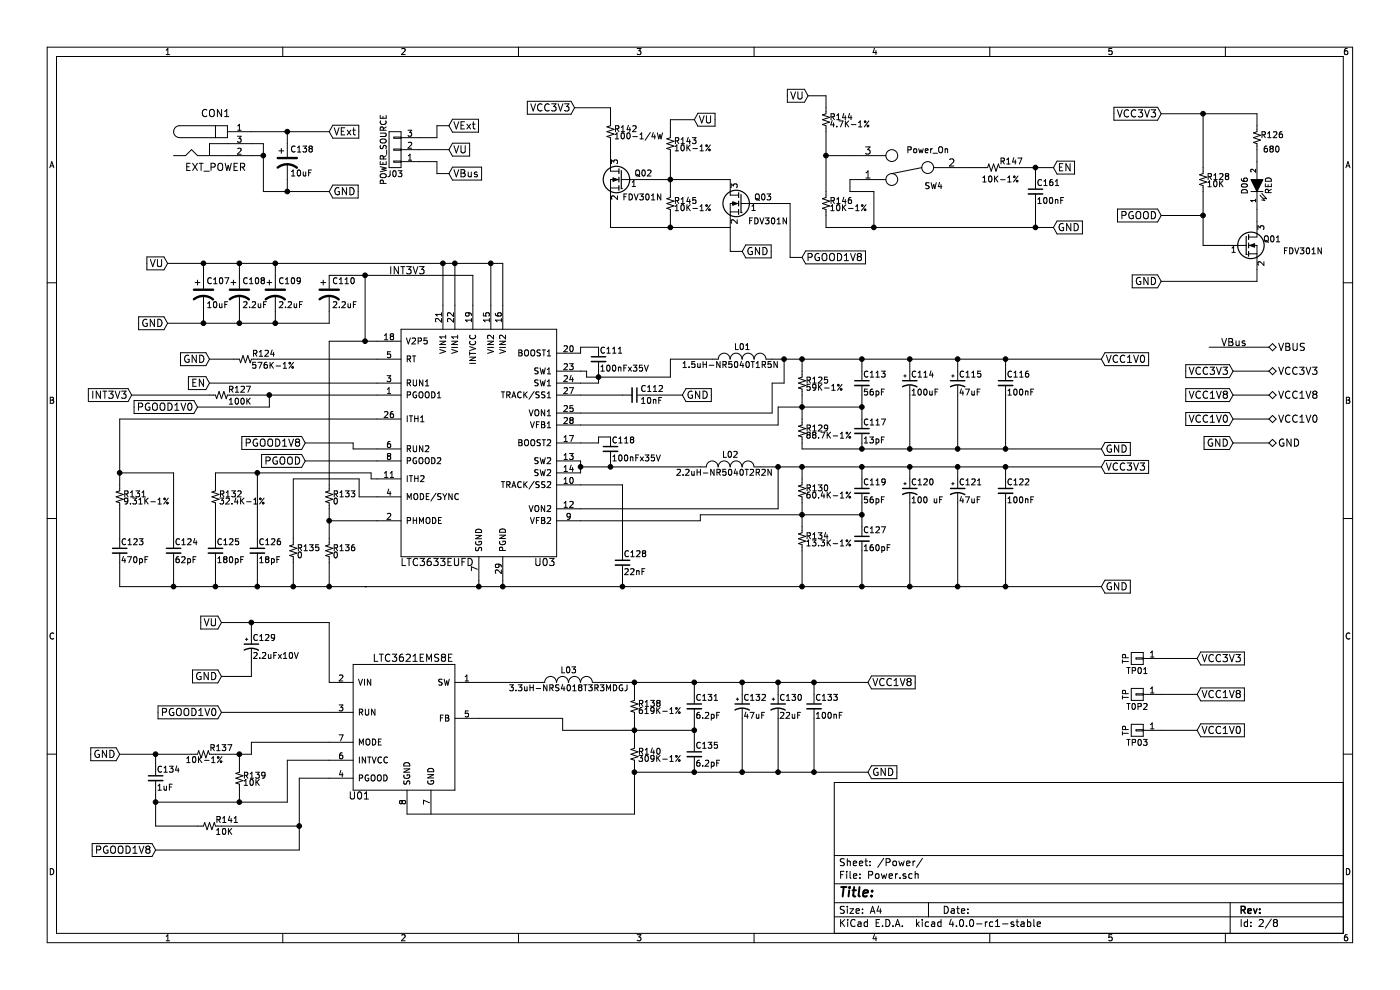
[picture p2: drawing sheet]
EESchema Schematic File Version 2
LIBS:r_small
LIBS:power
LIBS:device
LIBS:transistors
LIBS:conn
LIBS:linear
LIBS:regul
LIBS:74xx
LIBS:cmos4000
LIBS:adc-dac
LIBS:memory
LIBS:xilinx
LIBS:microcontrollers
LIBS:dsp
LIBS:microchip
LIBS:analog_switches
LIBS:motorola
LIBS:texas
LIBS:intel
LIBS:audio
LIBS:interface
LIBS:digital-audio
LIBS:philips
LIBS:display
LIBS:cypress
LIBS:siliconi
LIBS:opto
LIBS:atmel
LIBS:contrib
LIBS:XilinxArtix7
LIBS:valves
LIBS:EduCiaaXSchLibrary
LIBS:ft2232h
LIBS:EduCiaaX-cache
EELAYER 25 0
EELAYER END
$Descr A4 11693 8268
encoding utf-8
Sheet 2 8
Title ""
Date ""
Rev ""
Comp ""
Comment1 ""
Comment2 ""
Comment3 ""
Comment4 ""
$EndDescr
$Comp
L BARREL_JACK CON1
U 1 1
P 1800 1200
F 0 "CON1" H 1800 1450 60  0000 C CNN
F 1 "EXT_POWER" H 1800 1000 60  0000 C CNN
F 2 "" H 1800 1200 60  0000 C CNN
F 3 "" H 1800 1200 60  0000 C CNN
	1    1800 1200
	1    0    0    -1  
$EndComp
Text GLabel 2750 1100 2    60   Input ~ 0
VExt
$Comp
L CP1 C138
U 1 1
P 2400 1350
F 0 "C138" H 2425 1450 50  0000 L CNN
F 1 "10uF" H 2425 1250 50  0000 L CNN
F 2 "" H 2400 1350 60  0000 C CNN
F 3 "" H 2400 1350 60  0000 C CNN
	1    2400 1350
	1    0    0    -1  
$EndComp
Text GLabel 2750 1600 2    60   Input ~ 0
GND
$Comp
L CONN_01X03 J03
U 1 1
P 3300 1250
F 0 "J03" H 3300 1450 50  0000 C CNN
F 1 "POWER_SOURCE" V 3400 1250 50  0000 C CNN
F 2 "" H 3300 1250 60  0000 C CNN
F 3 "" H 3300 1250 60  0000 C CNN
	1    3300 1250
	-1   0    0    1   
$EndComp
Text GLabel 3750 1250 2    60   Input ~ 0
VU
Text GLabel 3750 1450 2    60   Input ~ 0
VBus
Text GLabel 3750 1050 2    60   Input ~ 0
VExt
$Comp
L LTC3633EUFD U03
U 1 1
P 4650 2750
F 0 "U03" H 4550 800 60  0000 C CNN
F 1 "LTC3633EUFD" H 3650 800 60  0000 C CNN
F 2 "" H 4650 2750 60  0000 C CNN
F 3 "" H 4650 2750 60  0000 C CNN
	1    4650 2750
	1    0    0    -1  
$EndComp
Text GLabel 1400 2200 0    60   Input ~ 0
VU
$Comp
L CP1 C107
U 1 1
P 1700 2450
F 0 "C107" H 1725 2550 50  0000 L CNN
F 1 "10uF" H 1725 2350 50  0000 L CNN
F 2 "" H 1700 2450 60  0000 C CNN
F 3 "" H 1700 2450 60  0000 C CNN
	1    1700 2450
	1    0    0    -1  
$EndComp
$Comp
L CP1 C108
U 1 1
P 2000 2450
F 0 "C108" H 2025 2550 50  0000 L CNN
F 1 "2.2uF" H 2025 2350 50  0000 L CNN
F 2 "" H 2000 2450 60  0000 C CNN
F 3 "" H 2000 2450 60  0000 C CNN
	1    2000 2450
	1    0    0    -1  
$EndComp
$Comp
L CP1 C109
U 1 1
P 2300 2450
F 0 "C109" H 2325 2550 50  0000 L CNN
F 1 "2.2uF" H 2325 2350 50  0000 L CNN
F 2 "" H 2300 2450 60  0000 C CNN
F 3 "" H 2300 2450 60  0000 C CNN
	1    2300 2450
	1    0    0    -1  
$EndComp
$Comp
L CP1 C110
U 1 1
P 2750 2450
F 0 "C110" H 2775 2550 50  0000 L CNN
F 1 "2.2uF" H 2775 2350 50  0000 L CNN
F 2 "" H 2750 2450 60  0000 C CNN
F 3 "" H 2750 2450 60  0000 C CNN
	1    2750 2450
	1    0    0    -1  
$EndComp
Text GLabel 1400 2700 0    60   Input ~ 0
GND
$Comp
L R_ R133
U 1 1
P 2750 4150
F 0 "R133" H 2780 4170 50  0000 L CNN
F 1 "0" H 2780 4110 50  0000 L CNN
F 2 "" H 2750 4150 60  0000 C CNN
F 3 "" H 2750 4150 60  0000 C CNN
	1    2750 4150
	1    0    0    -1  
$EndComp
$Comp
L R_ R136
U 1 1
P 2750 4600
F 0 "R136" H 2780 4620 50  0000 L CNN
F 1 "0" H 2780 4560 50  0000 L CNN
F 2 "" H 2750 4600 60  0000 C CNN
F 3 "" H 2750 4600 60  0000 C CNN
	1    2750 4600
	1    0    0    -1  
$EndComp
$Comp
L R_ R135
U 1 1
P 2450 4600
F 0 "R135" H 2480 4620 50  0000 L CNN
F 1 "0" H 2480 4560 50  0000 L CNN
F 2 "" H 2450 4600 60  0000 C CNN
F 3 "" H 2450 4600 60  0000 C CNN
	1    2450 4600
	1    0    0    -1  
$EndComp
$Comp
L R_ R132
U 1 1
P 1800 4150
F 0 "R132" H 1830 4170 50  0000 L CNN
F 1 "32.4K-1%" H 1830 4110 50  0000 L CNN
F 2 "" H 1800 4150 60  0000 C CNN
F 3 "" H 1800 4150 60  0000 C CNN
	1    1800 4150
	1    0    0    -1  
$EndComp
$Comp
L R_ R131
U 1 1
P 1000 4150
F 0 "R131" H 1030 4170 50  0000 L CNN
F 1 "9.31K-1%" H 1030 4110 50  0000 L CNN
F 2 "" H 1000 4150 60  0000 C CNN
F 3 "" H 1000 4150 60  0000 C CNN
	1    1000 4150
	1    0    0    -1  
$EndComp
$Comp
L C_Small C126
U 1 1
P 2150 4600
F 0 "C126" H 2160 4670 50  0000 L CNN
F 1 "18pF" H 2160 4520 50  0000 L CNN
F 2 "" H 2150 4600 60  0000 C CNN
F 3 "" H 2150 4600 60  0000 C CNN
	1    2150 4600
	1    0    0    -1  
$EndComp
$Comp
L C_Small C125
U 1 1
P 1800 4600
F 0 "C125" H 1810 4670 50  0000 L CNN
F 1 "180pF" H 1810 4520 50  0000 L CNN
F 2 "" H 1800 4600 60  0000 C CNN
F 3 "" H 1800 4600 60  0000 C CNN
	1    1800 4600
	1    0    0    -1  
$EndComp
$Comp
L C_Small C124
U 1 1
P 1450 4600
F 0 "C124" H 1460 4670 50  0000 L CNN
F 1 "62pF" H 1460 4520 50  0000 L CNN
F 2 "" H 1450 4600 60  0000 C CNN
F 3 "" H 1450 4600 60  0000 C CNN
	1    1450 4600
	1    0    0    -1  
$EndComp
$Comp
L C_Small C123
U 1 1
P 1000 4600
F 0 "C123" H 1010 4670 50  0000 L CNN
F 1 "470pF" H 1010 4520 50  0000 L CNN
F 2 "" H 1000 4600 60  0000 C CNN
F 3 "" H 1000 4600 60  0000 C CNN
	1    1000 4600
	1    0    0    -1  
$EndComp
Wire Wire Line
	2100 1100 2750 1100
Wire Wire Line
	2100 1300 2200 1300
Wire Wire Line
	2200 1200 2200 1600
Wire Wire Line
	2200 1600 2750 1600
Wire Wire Line
	2400 1500 2400 1600
Connection ~ 2400 1600
Wire Wire Line
	2400 1200 2400 1100
Connection ~ 2400 1100
Wire Wire Line
	3500 1150 3650 1150
Wire Wire Line
	3650 1150 3650 1050
Wire Wire Line
	3650 1050 3750 1050
Wire Wire Line
	3750 1250 3500 1250
Wire Wire Line
	3500 1350 3650 1350
Wire Wire Line
	3650 1350 3650 1450
Wire Wire Line
	3650 1450 3750 1450
Wire Wire Line
	1400 2200 4200 2200
Wire Wire Line
	4200 2200 4200 2550
Wire Wire Line
	4100 2550 4100 2200
Connection ~ 4100 2200
Wire Wire Line
	3800 2550 3800 2200
Connection ~ 3800 2200
Wire Wire Line
	3700 2550 3700 2200
Connection ~ 3700 2200
Wire Wire Line
	1700 2300 1700 2200
Connection ~ 1700 2200
Wire Wire Line
	2000 2300 2000 2200
Connection ~ 2000 2200
Wire Wire Line
	2300 2300 2300 2200
Connection ~ 2300 2200
Wire Wire Line
	2750 2300 3950 2300
Wire Wire Line
	3950 2300 3950 2550
Wire Wire Line
	2750 2600 2750 2700
Wire Wire Line
	2750 2700 1400 2700
Wire Wire Line
	1700 2600 1700 2700
Connection ~ 1700 2700
Wire Wire Line
	2000 2600 2000 2700
Connection ~ 2000 2700
Wire Wire Line
	2300 2600 2300 2700
Connection ~ 2300 2700
Wire Wire Line
	3050 2300 3050 2850
Wire Wire Line
	2750 2850 3150 2850
Wire Wire Line
	2750 2850 2750 4050
Connection ~ 3050 2300
Connection ~ 3050 2850
Wire Wire Line
	2750 4250 2750 4500
Wire Wire Line
	3150 4350 2750 4350
Wire Wire Line
	2750 4700 2750 4900
Wire Wire Line
	4200 4900 4200 4850
Wire Wire Line
	4000 4850 4000 4900
Connection ~ 4000 4900
Connection ~ 2750 4350
Wire Wire Line
	1000 4900 1000 4700
Connection ~ 2750 4900
Wire Wire Line
	1450 4700 1450 4900
Connection ~ 1450 4900
Wire Wire Line
	1800 4700 1800 4900
Connection ~ 1800 4900
Wire Wire Line
	2150 4700 2150 4900
Connection ~ 2150 4900
Wire Wire Line
	2450 4700 2450 4900
Connection ~ 2450 4900
Wire Wire Line
	2450 4500 2450 4000
Wire Wire Line
	2450 4000 3000 4000
Wire Wire Line
	3000 4000 3000 4150
Wire Wire Line
	3000 4150 3150 4150
Wire Wire Line
	2150 4500 2150 3950
Wire Wire Line
	1800 3950 3100 3950
Wire Wire Line
	3100 3950 3100 4000
Wire Wire Line
	3100 4000 3150 4000
Wire Wire Line
	1800 4050 1800 3950
Connection ~ 2150 3950
Wire Wire Line
	1800 4250 1800 4500
Wire Wire Line
	3150 3500 1000 3500
Wire Wire Line
	1000 3500 1000 4050
Wire Wire Line
	1000 4250 1000 4500
Wire Wire Line
	1450 4500 1450 3950
Wire Wire Line
	1450 3950 1000 3950
Connection ~ 1000 3950
Text GLabel 2550 3850 0    60   Input ~ 0
PGOOD
Text GLabel 2550 3700 0    60   Input ~ 0
PGOOD1V8
Wire Wire Line
	3150 3750 2950 3750
Wire Wire Line
	2950 3750 2950 3700
Wire Wire Line
	2950 3700 2550 3700
Wire Wire Line
	2550 3850 3150 3850
$Comp
L R_ R124
U 1 1
P 2050 3000
F 0 "R124" V 2100 2750 50  0000 L CNN
F 1 "576K-1%" V 2000 2950 50  0000 R CNN
F 2 "" H 2050 3000 60  0000 C CNN
F 3 "" H 2050 3000 60  0000 C CNN
	1    2050 3000
	0    -1   -1   0   
$EndComp
$Comp
L R_ R127
U 1 1
P 1850 3300
F 0 "R127" V 1900 3050 50  0000 L CNN
F 1 "100K" V 1800 3050 50  0000 L CNN
F 2 "" H 1850 3300 60  0000 C CNN
F 3 "" H 1850 3300 60  0000 C CNN
	1    1850 3300
	0    -1   -1   0   
$EndComp
Wire Wire Line
	3150 3000 2150 3000
Wire Wire Line
	1950 3000 1750 3000
Text GLabel 1750 3000 0    60   Input ~ 0
GND
Text GLabel 1100 3300 0    60   Input ~ 0
INT3V3
Text GLabel 1650 3400 0    60   Input ~ 0
PGOOD1V0
Wire Wire Line
	1100 3300 1750 3300
Wire Wire Line
	1950 3300 3150 3300
Wire Wire Line
	1650 3400 2250 3400
Wire Wire Line
	2250 3400 2250 3300
Connection ~ 2250 3300
Text GLabel 1750 3200 0    60   Input ~ 0
EN
Wire Wire Line
	3150 3200 1750 3200
$Comp
L C_Small C128
U 1 1
P 5200 4700
F 0 "C128" H 5210 4770 50  0000 L CNN
F 1 "22nF" H 5210 4620 50  0000 L CNN
F 2 "" H 5200 4700 60  0000 C CNN
F 3 "" H 5200 4700 60  0000 C CNN
	1    5200 4700
	1    0    0    -1  
$EndComp
$Comp
L C_Small C127
U 1 1
P 7200 4500
F 0 "C127" H 7210 4570 50  0000 L CNN
F 1 "160pF" H 7210 4420 50  0000 L CNN
F 2 "" H 7200 4500 60  0000 C CNN
F 3 "" H 7200 4500 60  0000 C CNN
	1    7200 4500
	1    0    0    -1  
$EndComp
$Comp
L C_Small C119
U 1 1
P 7200 4100
F 0 "C119" H 7210 4170 50  0000 L CNN
F 1 "56pF" H 7210 4020 50  0000 L CNN
F 2 "" H 7200 4100 60  0000 C CNN
F 3 "" H 7200 4100 60  0000 C CNN
	1    7200 4100
	1    0    0    -1  
$EndComp
$Comp
L CP1_Small C120
U 1 1
P 7600 4100
F 0 "C120" H 7610 4170 50  0000 L CNN
F 1 "100 uF" H 7610 4020 50  0000 L CNN
F 2 "" H 7600 4100 60  0000 C CNN
F 3 "" H 7600 4100 60  0000 C CNN
	1    7600 4100
	1    0    0    -1  
$EndComp
$Comp
L CP1_Small C121
U 1 1
P 8000 4100
F 0 "C121" H 8010 4170 50  0000 L CNN
F 1 "47uF" H 8010 4020 50  0000 L CNN
F 2 "" H 8000 4100 60  0000 C CNN
F 3 "" H 8000 4100 60  0000 C CNN
	1    8000 4100
	1    0    0    -1  
$EndComp
$Comp
L C_Small C122
U 1 1
P 8400 4100
F 0 "C122" H 8410 4170 50  0000 L CNN
F 1 "100nF" H 8410 4020 50  0000 L CNN
F 2 "" H 8400 4100 60  0000 C CNN
F 3 "" H 8400 4100 60  0000 C CNN
	1    8400 4100
	1    0    0    -1  
$EndComp
$Comp
L C_Small C117
U 1 1
P 7200 3600
F 0 "C117" H 7210 3670 50  0000 L CNN
F 1 "13pF" H 7210 3520 50  0000 L CNN
F 2 "" H 7200 3600 60  0000 C CNN
F 3 "" H 7200 3600 60  0000 C CNN
	1    7200 3600
	1    0    0    -1  
$EndComp
$Comp
L C_Small C113
U 1 1
P 7200 3200
F 0 "C113" H 7210 3270 50  0000 L CNN
F 1 "56pF" H 7210 3120 50  0000 L CNN
F 2 "" H 7200 3200 60  0000 C CNN
F 3 "" H 7200 3200 60  0000 C CNN
	1    7200 3200
	1    0    0    -1  
$EndComp
$Comp
L CP1_Small C114
U 1 1
P 7600 3200
F 0 "C114" H 7610 3270 50  0000 L CNN
F 1 "100uF" H 7610 3120 50  0000 L CNN
F 2 "" H 7600 3200 60  0000 C CNN
F 3 "" H 7600 3200 60  0000 C CNN
	1    7600 3200
	1    0    0    -1  
$EndComp
$Comp
L CP1_Small C115
U 1 1
P 8000 3200
F 0 "C115" H 8010 3270 50  0000 L CNN
F 1 "47uF" H 8010 3120 50  0000 L CNN
F 2 "" H 8000 3200 60  0000 C CNN
F 3 "" H 8000 3200 60  0000 C CNN
	1    8000 3200
	1    0    0    -1  
$EndComp
$Comp
L C_Small C116
U 1 1
P 8400 3200
F 0 "C116" H 8410 3270 50  0000 L CNN
F 1 "100nF" H 8410 3120 50  0000 L CNN
F 2 "" H 8400 3200 60  0000 C CNN
F 3 "" H 8400 3200 60  0000 C CNN
	1    8400 3200
	1    0    0    -1  
$EndComp
$Comp
L C_Small C118
U 1 1
P 5100 3750
F 0 "C118" H 5110 3820 50  0000 L CNN
F 1 "100nFx35V" H 5110 3670 50  0000 L CNN
F 2 "" H 5100 3750 60  0000 C CNN
F 3 "" H 5100 3750 60  0000 C CNN
	1    5100 3750
	1    0    0    -1  
$EndComp
$Comp
L C_Small C112
U 1 1
P 5300 3300
F 0 "C112" V 5250 3350 50  0000 L CNN
F 1 "10nF" V 5350 3350 50  0000 L CNN
F 2 "" H 5300 3300 60  0000 C CNN
F 3 "" H 5300 3300 60  0000 C CNN
	1    5300 3300
	0    1    1    0   
$EndComp
$Comp
L C_Small C111
U 1 1
P 5000 3000
F 0 "C111" H 5010 3070 50  0000 L CNN
F 1 "100nFx35V" H 5010 2920 50  0000 L CNN
F 2 "" H 5000 3000 60  0000 C CNN
F 3 "" H 5000 3000 60  0000 C CNN
	1    5000 3000
	1    0    0    -1  
$EndComp
$Comp
L INDUCTOR_SMALL L02
U 1 1
P 6100 3900
F 0 "L02" H 6100 4000 50  0000 C CNN
F 1 "2.2uH-NR5040T2R2N" H 6050 3850 50  0000 C CNN
F 2 "" H 6100 3900 60  0000 C CNN
F 3 "" H 6100 3900 60  0000 C CNN
	1    6100 3900
	1    0    0    -1  
$EndComp
$Comp
L INDUCTOR_SMALL L01
U 1 1
P 6200 3000
F 0 "L01" H 6200 3100 50  0000 C CNN
F 1 "1.5uH-NR5040T1R5N" H 6100 2950 50  0000 C CNN
F 2 "" H 6200 3000 60  0000 C CNN
F 3 "" H 6200 3000 60  0000 C CNN
	1    6200 3000
	1    0    0    -1  
$EndComp
$Comp
L R_ R134
U 1 1
P 6700 4500
F 0 "R134" H 6730 4520 50  0000 L CNN
F 1 "13.3K-1%" H 6730 4460 50  0000 L CNN
F 2 "" H 6700 4500 60  0000 C CNN
F 3 "" H 6700 4500 60  0000 C CNN
	1    6700 4500
	1    0    0    -1  
$EndComp
$Comp
L R_ R130
U 1 1
P 6700 4100
F 0 "R130" H 6730 4120 50  0000 L CNN
F 1 "60.4K-1%" H 6730 4060 50  0000 L CNN
F 2 "" H 6700 4100 60  0000 C CNN
F 3 "" H 6700 4100 60  0000 C CNN
	1    6700 4100
	1    0    0    -1  
$EndComp
$Comp
L R_ R129
U 1 1
P 6700 3600
F 0 "R129" H 6730 3620 50  0000 L CNN
F 1 "88.7K-1%" H 6730 3560 50  0000 L CNN
F 2 "" H 6700 3600 60  0000 C CNN
F 3 "" H 6700 3600 60  0000 C CNN
	1    6700 3600
	1    0    0    -1  
$EndComp
$Comp
L R_ R125
U 1 1
P 6700 3200
F 0 "R125" H 6730 3220 50  0000 L CNN
F 1 "59K-1%" H 6730 3160 50  0000 L CNN
F 2 "" H 6700 3200 60  0000 C CNN
F 3 "" H 6700 3200 60  0000 C CNN
	1    6700 3200
	1    0    0    -1  
$EndComp
Text GLabel 9200 4900 2    60   Input ~ 0
GND
Text GLabel 9200 3900 2    60   Input ~ 0
VCC3V3
Text GLabel 9200 3750 2    60   Input ~ 0
GND
Text GLabel 9200 3000 2    60   Input ~ 0
VCC1V0
Connection ~ 4200 4900
Connection ~ 5200 4900
Wire Wire Line
	6700 4600 6700 4900
Connection ~ 6700 4900
Wire Wire Line
	7200 4600 7200 4900
Connection ~ 7200 4900
Wire Wire Line
	7600 4200 7600 4900
Connection ~ 7600 4900
Wire Wire Line
	8000 4200 8000 4900
Connection ~ 8000 4900
Wire Wire Line
	8400 4200 8400 4900
Connection ~ 8400 4900
Wire Wire Line
	4850 4050 5200 4050
Wire Wire Line
	5200 4050 5200 4600
Wire Wire Line
	6700 4400 6700 4200
Wire Wire Line
	7200 4400 7200 4200
Connection ~ 6700 4300
Connection ~ 7200 4300
Wire Wire Line
	6700 3900 6700 4000
Wire Wire Line
	7200 4000 7200 3900
Connection ~ 7200 3900
Wire Wire Line
	7600 4000 7600 3900
Connection ~ 7600 3900
Wire Wire Line
	8000 4000 8000 3900
Connection ~ 8000 3900
Wire Wire Line
	8400 4000 8400 3900
Connection ~ 8400 3900
Connection ~ 6700 3900
Wire Wire Line
	6350 3900 9200 3900
Wire Wire Line
	4850 3850 4850 3950
Wire Wire Line
	4850 3900 5850 3900
Connection ~ 4850 3900
Wire Wire Line
	5100 3850 5100 3900
Connection ~ 5100 3900
Wire Wire Line
	5100 3650 5000 3650
Wire Wire Line
	5000 3650 5000 3700
Wire Wire Line
	5000 3700 4850 3700
Wire Wire Line
	1000 4900 9200 4900
Wire Wire Line
	7200 4300 5850 4300
Wire Wire Line
	5850 4300 5850 4350
Wire Wire Line
	5850 4350 4850 4350
Wire Wire Line
	4850 4250 6500 4250
Wire Wire Line
	6500 4250 6500 3900
Connection ~ 6500 3900
Wire Wire Line
	9200 3750 6700 3750
Wire Wire Line
	6700 3750 6700 3700
Wire Wire Line
	7200 3700 7200 3750
Connection ~ 7200 3750
Wire Wire Line
	6450 3000 9200 3000
Wire Wire Line
	8400 3100 8400 3000
Connection ~ 8400 3000
Wire Wire Line
	8000 3100 8000 3000
Connection ~ 8000 3000
Wire Wire Line
	7600 3100 7600 3000
Connection ~ 7600 3000
Wire Wire Line
	7200 3100 7200 3000
Connection ~ 7200 3000
Wire Wire Line
	6700 3100 6700 3000
Connection ~ 6700 3000
Wire Wire Line
	6700 3300 6700 3500
Wire Wire Line
	7200 3300 7200 3500
Wire Wire Line
	4850 3550 6500 3550
Wire Wire Line
	6500 3550 6500 3400
Connection ~ 7200 3400
Wire Wire Line
	6500 3400 7200 3400
Connection ~ 6700 3400
Wire Wire Line
	4850 3450 6450 3450
Wire Wire Line
	6450 3450 6450 3200
Wire Wire Line
	6450 3200 6550 3200
Wire Wire Line
	6550 3200 6550 3000
Connection ~ 6550 3000
Wire Wire Line
	4850 3300 5200 3300
Text GLabel 5700 3300 2    60   Input ~ 0
GND
Wire Wire Line
	5400 3300 5700 3300
Wire Wire Line
	4850 3200 5000 3200
Wire Wire Line
	5000 3200 5000 3100
Wire Wire Line
	5000 2900 4850 2900
Wire Wire Line
	4850 2900 4850 2950
Wire Wire Line
	4900 3150 5600 3150
Wire Wire Line
	4900 3150 4900 3100
Wire Wire Line
	4900 3100 4850 3100
Connection ~ 5000 3150
Wire Wire Line
	5600 3150 5600 3000
Wire Wire Line
	5600 3000 5950 3000
Wire Wire Line
	7600 3300 7600 3750
Connection ~ 7600 3750
Wire Wire Line
	8000 3300 8000 3750
Connection ~ 8000 3750
Wire Wire Line
	8400 3300 8400 3750
Connection ~ 8400 3750
$Comp
L R_ R128
U 1 1
P 10050 1500
F 0 "R128" H 10080 1520 50  0000 L CNN
F 1 "10K" H 10080 1460 50  0000 L CNN
F 2 "" H 10050 1500 60  0000 C CNN
F 3 "" H 10050 1500 60  0000 C CNN
	1    10050 1500
	1    0    0    -1  
$EndComp
$Comp
L R_ R126
U 1 1
P 10500 1150
F 0 "R126" H 10530 1170 50  0000 L CNN
F 1 "680" H 10550 1050 50  0000 L CNN
F 2 "" H 10500 1150 60  0000 C CNN
F 3 "" H 10500 1150 60  0000 C CNN
	1    10500 1150
	1    0    0    -1  
$EndComp
$Comp
L Q_NMOS_GSD-RESCUE-EduCiaaX Q3
U 1 1
P 10400 2050
AR Path="/5577F7D4" Ref="Q3"  Part="1" 
AR Path="/557641B0/5577F7D4" Ref="Q01"  Part="1" 
F 0 "Q01" H 10700 2100 50  0000 R CNN
F 1 "FDV301N" H 11050 2000 50  0000 R CNN
F 2 "" H 10600 2150 29  0000 C CNN
F 3 "" H 10400 2050 60  0000 C CNN
	1    10400 2050
	1    0    0    -1  
$EndComp
Text GLabel 9700 950  0    60   Input ~ 0
VCC3V3
Text GLabel 9700 1800 0    60   Input ~ 0
PGOOD
Text GLabel 9700 2350 0    60   Input ~ 0
GND
Wire Wire Line
	9700 950  10500 950 
Wire Wire Line
	10500 950  10500 1050
Wire Wire Line
	10500 1250 10500 1350
Wire Wire Line
	10500 1750 10500 1850
Wire Wire Line
	9700 2350 10500 2350
Wire Wire Line
	10500 2350 10500 2250
Wire Wire Line
	10050 1600 10050 2050
Wire Wire Line
	10050 2050 10200 2050
Wire Wire Line
	10050 1400 10050 950 
Connection ~ 10050 950 
Wire Wire Line
	9700 1800 10050 1800
Connection ~ 10050 1800
$Comp
L CONN_01X01 TP01
U 1 1
P 9500 5500
F 0 "TP01" H 9500 5600 50  0000 C CNN
F 1 "TP" V 9600 5500 50  0000 C CNN
F 2 "" H 9500 5500 60  0000 C CNN
F 3 "" H 9500 5500 60  0000 C CNN
	1    9500 5500
	-1   0    0    1   
$EndComp
$Comp
L CONN_01X01 T0P2
U 1 1
P 9500 5800
F 0 "T0P2" H 9500 5900 50  0000 C CNN
F 1 "TP" V 9600 5800 50  0000 C CNN
F 2 "" H 9500 5800 60  0000 C CNN
F 3 "" H 9500 5800 60  0000 C CNN
	1    9500 5800
	-1   0    0    1   
$EndComp
$Comp
L CONN_01X01 TP03
U 1 1
P 9500 6100
F 0 "TP03" H 9500 6200 50  0000 C CNN
F 1 "TP" V 9600 6100 50  0000 C CNN
F 2 "" H 9500 6100 60  0000 C CNN
F 3 "" H 9500 6100 60  0000 C CNN
	1    9500 6100
	-1   0    0    1   
$EndComp
Text GLabel 10000 5500 2    60   Input ~ 0
VCC3V3
Text GLabel 10000 5800 2    60   Input ~ 0
VCC1V8
Text GLabel 10000 6100 2    60   Input ~ 0
VCC1V0
Wire Wire Line
	10000 5500 9700 5500
Wire Wire Line
	9700 5800 10000 5800
Wire Wire Line
	10000 6100 9700 6100
$Comp
L LTC3621EMS8E U01
U 1 1
P 3800 5550
F 0 "U01" H 3000 4450 60  0000 C CNN
F 1 "LTC3621EMS8E" H 3450 5600 60  0000 C CNN
F 2 "" H 3800 5550 60  0000 C CNN
F 3 "" H 3800 5550 60  0000 C CNN
	1    3800 5550
	1    0    0    -1  
$EndComp
$Comp
L INDUCTOR_SMALL L03
U 1 1
P 4750 5700
F 0 "L03" H 4750 5800 50  0000 C CNN
F 1 "3.3uH-NRS4018T3R3MDGJ" H 4750 5650 50  0000 C CNN
F 2 "" H 4750 5700 60  0000 C CNN
F 3 "" H 4750 5700 60  0000 C CNN
	1    4750 5700
	1    0    0    -1  
$EndComp
$Comp
L R_ R138
U 1 1
P 5300 5900
F 0 "R138" H 5330 5920 50  0000 L CNN
F 1 "619K-1%" H 5330 5860 50  0000 L CNN
F 2 "" H 5300 5900 60  0000 C CNN
F 3 "" H 5300 5900 60  0000 C CNN
	1    5300 5900
	1    0    0    -1  
$EndComp
$Comp
L R_ R140
U 1 1
P 5300 6300
F 0 "R140" H 5330 6320 50  0000 L CNN
F 1 "309K-1%" H 5330 6260 50  0000 L CNN
F 2 "" H 5300 6300 60  0000 C CNN
F 3 "" H 5300 6300 60  0000 C CNN
	1    5300 6300
	1    0    0    -1  
$EndComp
$Comp
L R_ R139
U 1 1
P 2000 6500
F 0 "R139" H 2030 6520 50  0000 L CNN
F 1 "10K" H 2030 6460 50  0000 L CNN
F 2 "" H 2000 6500 60  0000 C CNN
F 3 "" H 2000 6500 60  0000 C CNN
	1    2000 6500
	1    0    0    -1  
$EndComp
$Comp
L R_ R137
U 1 1
P 1700 6300
F 0 "R137" V 1650 6350 50  0000 L CNN
F 1 "10K-1%" V 1750 6150 50  0000 L CNN
F 2 "" H 1700 6300 60  0000 C CNN
F 3 "" H 1700 6300 60  0000 C CNN
	1    1700 6300
	0    1    1    0   
$EndComp
$Comp
L R_ R141
U 1 1
P 1750 6900
F 0 "R141" V 1700 6950 50  0000 L CNN
F 1 "10K" V 1800 6950 50  0000 L CNN
F 2 "" H 1750 6900 60  0000 C CNN
F 3 "" H 1750 6900 60  0000 C CNN
	1    1750 6900
	0    1    1    0   
$EndComp
$Comp
L C_Small C131
U 1 1
P 5800 5900
F 0 "C131" H 5810 5970 50  0000 L CNN
F 1 "6.2pF" H 5810 5820 50  0000 L CNN
F 2 "" H 5800 5900 60  0000 C CNN
F 3 "" H 5800 5900 60  0000 C CNN
	1    5800 5900
	1    0    0    -1  
$EndComp
$Comp
L C_Small C135
U 1 1
P 5800 6300
F 0 "C135" H 5810 6370 50  0000 L CNN
F 1 "6.2pF" H 5810 6220 50  0000 L CNN
F 2 "" H 5800 6300 60  0000 C CNN
F 3 "" H 5800 6300 60  0000 C CNN
	1    5800 6300
	1    0    0    -1  
$EndComp
$Comp
L CP1_Small C132
U 1 1
P 6200 5900
F 0 "C132" H 6210 5970 50  0000 L CNN
F 1 "47uF" H 6210 5820 50  0000 L CNN
F 2 "" H 6200 5900 60  0000 C CNN
F 3 "" H 6200 5900 60  0000 C CNN
	1    6200 5900
	1    0    0    -1  
$EndComp
$Comp
L CP1_Small C130
U 1 1
P 6500 5900
F 0 "C130" H 6510 5970 50  0000 L CNN
F 1 "22uF" H 6510 5820 50  0000 L CNN
F 2 "" H 6500 5900 60  0000 C CNN
F 3 "" H 6500 5900 60  0000 C CNN
	1    6500 5900
	1    0    0    -1  
$EndComp
$Comp
L C_Small C133
U 1 1
P 6800 5900
F 0 "C133" H 6810 5970 50  0000 L CNN
F 1 "100nF" H 6810 5820 50  0000 L CNN
F 2 "" H 6800 5900 60  0000 C CNN
F 3 "" H 6800 5900 60  0000 C CNN
	1    6800 5900
	1    0    0    -1  
$EndComp
Text GLabel 7250 5700 2    60   Input ~ 0
VCC1V8
Text GLabel 7250 6450 2    60   Input ~ 0
GND
Text GLabel 1850 5200 0    60   Input ~ 0
VU
$Comp
L CP1_Small C129
U 1 1
P 2100 5400
F 0 "C129" H 2110 5470 50  0000 L CNN
F 1 "2.2uFx10V" H 2110 5320 50  0000 L CNN
F 2 "" H 2100 5400 60  0000 C CNN
F 3 "" H 2100 5400 60  0000 C CNN
	1    2100 5400
	1    0    0    -1  
$EndComp
Text GLabel 1850 5650 0    60   Input ~ 0
GND
Text GLabel 1000 6300 0    60   Input ~ 0
GND
Text GLabel 1300 7100 0    60   Input ~ 0
PGOOD1V8
$Comp
L C_Small C134
U 1 1
P 1300 6500
F 0 "C134" H 1310 6570 50  0000 L CNN
F 1 "1uF" H 1310 6420 50  0000 L CNN
F 2 "" H 1300 6500 60  0000 C CNN
F 3 "" H 1300 6500 60  0000 C CNN
	1    1300 6500
	1    0    0    -1  
$EndComp
Wire Wire Line
	2750 5700 2750 5200
Wire Wire Line
	2750 5200 1850 5200
Wire Wire Line
	2100 5300 2100 5200
Connection ~ 2100 5200
Wire Wire Line
	2100 5500 2100 5650
Wire Wire Line
	2100 5650 1850 5650
Text GLabel 1850 5950 0    60   Input ~ 0
PGOOD1V0
Wire Wire Line
	2750 5950 1850 5950
Wire Wire Line
	2750 6200 2100 6200
Wire Wire Line
	2100 6200 2100 6300
Wire Wire Line
	2100 6300 1800 6300
Wire Wire Line
	1600 6300 1000 6300
Wire Wire Line
	1300 6400 1300 6300
Connection ~ 1300 6300
Wire Wire Line
	2000 6400 2000 6300
Connection ~ 2000 6300
Wire Wire Line
	2750 6350 2400 6350
Wire Wire Line
	2400 6350 2400 6700
Wire Wire Line
	2400 6700 1300 6700
Wire Wire Line
	1300 6600 1300 6900
Wire Wire Line
	2000 6600 2000 6700
Connection ~ 2000 6700
Wire Wire Line
	1300 6900 1650 6900
Connection ~ 1300 6700
Wire Wire Line
	2500 6500 2750 6500
Wire Wire Line
	2500 6500 2500 7100
Wire Wire Line
	2500 6900 1850 6900
Wire Wire Line
	2500 7100 1300 7100
Connection ~ 2500 6900
Wire Wire Line
	4000 5700 4500 5700
Wire Wire Line
	5000 5700 7250 5700
Wire Wire Line
	5300 5800 5300 5700
Connection ~ 5300 5700
Wire Wire Line
	5800 5800 5800 5700
Connection ~ 5800 5700
Wire Wire Line
	6200 5800 6200 5700
Connection ~ 6200 5700
Wire Wire Line
	6500 5800 6500 5700
Connection ~ 6500 5700
Wire Wire Line
	6800 5800 6800 5700
Connection ~ 6800 5700
Wire Wire Line
	5800 6000 5800 6200
Wire Wire Line
	5300 6000 5300 6200
Wire Wire Line
	7250 6450 5300 6450
Wire Wire Line
	5300 6400 5300 6800
Wire Wire Line
	5800 6400 5800 6450
Connection ~ 5800 6450
Wire Wire Line
	4700 6100 5800 6100
Connection ~ 5300 6100
Connection ~ 5800 6100
Wire Wire Line
	4000 6000 4700 6000
Wire Wire Line
	4700 6000 4700 6100
Wire Wire Line
	5300 6800 3400 6800
Connection ~ 5300 6450
$Comp
L R_ R142
U 1 1
P 5100 1100
F 0 "R142" H 5130 1120 50  0000 L CNN
F 1 "100-1/4W" H 5130 1060 50  0000 L CNN
F 2 "" H 5100 1100 60  0000 C CNN
F 3 "" H 5100 1100 60  0000 C CNN
	1    5100 1100
	1    0    0    -1  
$EndComp
$Comp
L R_ R143
U 1 1
P 5600 1200
F 0 "R143" H 5630 1220 50  0000 L CNN
F 1 "10K-1%" H 5630 1160 50  0000 L CNN
F 2 "" H 5600 1200 60  0000 C CNN
F 3 "" H 5600 1200 60  0000 C CNN
	1    5600 1200
	1    0    0    -1  
$EndComp
$Comp
L R_ R145
U 1 1
P 5600 1700
F 0 "R145" H 5630 1720 50  0000 L CNN
F 1 "10K-1%" H 5630 1660 50  0000 L CNN
F 2 "" H 5600 1700 60  0000 C CNN
F 3 "" H 5600 1700 60  0000 C CNN
	1    5600 1700
	1    0    0    -1  
$EndComp
$Comp
L R_ R144
U 1 1
P 6900 1000
F 0 "R144" H 6930 1020 50  0000 L CNN
F 1 "4.7K-1%" H 6930 960 50  0000 L CNN
F 2 "" H 6900 1000 60  0000 C CNN
F 3 "" H 6900 1000 60  0000 C CNN
	1    6900 1000
	1    0    0    -1  
$EndComp
$Comp
L R_ R146
U 1 1
P 6900 1700
F 0 "R146" H 6930 1720 50  0000 L CNN
F 1 "10K-1%" H 6930 1660 50  0000 L CNN
F 2 "" H 6900 1700 60  0000 C CNN
F 3 "" H 6900 1700 60  0000 C CNN
	1    6900 1700
	1    0    0    -1  
$EndComp
$Comp
L R_ R147
U 1 1
P 8300 1400
F 0 "R147" V 8250 1450 50  0000 L CNN
F 1 "10K-1%" V 8400 1300 50  0000 L CNN
F 2 "" H 8300 1400 60  0000 C CNN
F 3 "" H 8300 1400 60  0000 C CNN
	1    8300 1400
	0    1    1    0   
$EndComp
$Comp
L C_Small C161
U 1 1
P 8650 1600
F 0 "C161" H 8660 1670 50  0000 L CNN
F 1 "100nF" H 8660 1520 50  0000 L CNN
F 2 "" H 8650 1600 60  0000 C CNN
F 3 "" H 8650 1600 60  0000 C CNN
	1    8650 1600
	1    0    0    -1  
$EndComp
$Comp
L SWITCH_INV SW4
U 1 1
P 7600 1400
F 0 "SW4" H 7400 1550 50  0000 C CNN
F 1 "Power_On" H 7450 1250 50  0000 C CNN
F 2 "" H 7600 1400 60  0000 C CNN
F 3 "" H 7600 1400 60  0000 C CNN
	1    7600 1400
	-1   0    0    1   
$EndComp
$Comp
L Q_NMOS_GSD-RESCUE-EduCiaaX Q4
U 1 1
P 5200 1500
AR Path="/5579DB49" Ref="Q4"  Part="1" 
AR Path="/557641B0/5579DB49" Ref="Q02"  Part="1" 
F 0 "Q02" H 5100 1550 50  0000 R CNN
F 1 "FDV301N" H 5200 1350 50  0000 R CNN
F 2 "" H 5400 1600 29  0000 C CNN
F 3 "" H 5200 1500 60  0000 C CNN
	1    5200 1500
	-1   0    0    -1  
$EndComp
$Comp
L Q_NMOS_GSD-RESCUE-EduCiaaX Q5
U 1 1
P 6200 1700
AR Path="/5579DC87" Ref="Q5"  Part="1" 
AR Path="/557641B0/5579DC87" Ref="Q03"  Part="1" 
F 0 "Q03" H 6100 1750 50  0000 R CNN
F 1 "FDV301N" H 6150 1550 50  0000 R CNN
F 2 "" H 6400 1800 29  0000 C CNN
F 3 "" H 6200 1700 60  0000 C CNN
	1    6200 1700
	-1   0    0    -1  
$EndComp
Text GLabel 4800 900  0    60   Input ~ 0
VCC3V3
Text GLabel 5800 1000 2    60   Input ~ 0
VU
Text GLabel 6700 2150 2    60   Input ~ 0
PGOOD1V8
Text GLabel 6200 2100 2    60   Input ~ 0
GND
Wire Wire Line
	4800 900  5100 900 
Wire Wire Line
	5100 900  5100 1000
Wire Wire Line
	5100 1200 5100 1300
Wire Wire Line
	5100 1700 5100 1900
Wire Wire Line
	5100 1900 6100 1900
Wire Wire Line
	5600 1300 5600 1600
Wire Wire Line
	5600 1800 5600 1900
Connection ~ 5600 1900
Wire Wire Line
	5800 1000 5600 1000
Wire Wire Line
	5600 1000 5600 1100
Connection ~ 5600 1500
Wire Wire Line
	6200 2100 6100 2100
Wire Wire Line
	6100 2100 6100 1900
Wire Wire Line
	5400 1500 6100 1500
Wire Wire Line
	6400 1700 6600 1700
Wire Wire Line
	6600 1700 6600 2150
Wire Wire Line
	6600 2150 6700 2150
Text GLabel 6750 800  0    60   Input ~ 0
VU
Text GLabel 8800 1900 2    60   Input ~ 0
GND
Text GLabel 8800 1400 2    60   Input ~ 0
EN
Wire Wire Line
	6750 800  6900 800 
Wire Wire Line
	6900 800  6900 900 
Wire Wire Line
	6900 1100 6900 1600
Wire Wire Line
	6900 1300 7100 1300
Connection ~ 6900 1300
Wire Wire Line
	6900 1800 6900 1900
Wire Wire Line
	6900 1900 8800 1900
Wire Wire Line
	7300 1900 7300 1600
Wire Wire Line
	7300 1600 7100 1600
Wire Wire Line
	7100 1600 7100 1500
Connection ~ 7300 1900
Wire Wire Line
	8100 1400 8200 1400
Wire Wire Line
	8400 1400 8800 1400
Wire Wire Line
	8650 1500 8650 1400
Connection ~ 8650 1400
Wire Wire Line
	8650 1700 8650 1900
Connection ~ 8650 1900
Text GLabel 10300 3100 0    60   Input ~ 0
VCC3V3
Text GLabel 10300 3300 0    60   Input ~ 0
VCC1V8
Text GLabel 10300 3500 0    60   Input ~ 0
VCC1V0
Text GLabel 10300 3700 0    60   Input ~ 0
GND
Text HLabel 10600 3100 2    60   BiDi ~ 0
VCC3V3
Text HLabel 10600 3300 2    60   BiDi ~ 0
VCC1V8
Text HLabel 10600 3500 2    60   BiDi ~ 0
VCC1V0
Text HLabel 10600 3700 2    60   BiDi ~ 0
GND
Wire Wire Line
	10300 3100 10600 3100
Wire Wire Line
	10600 3300 10300 3300
Wire Wire Line
	10300 3500 10600 3500
Wire Wire Line
	10600 3700 10300 3700
Wire Wire Line
	5200 4900 5200 4800
Wire Wire Line
	6200 6000 6200 6450
Connection ~ 6200 6450
Wire Wire Line
	6500 6000 6500 6450
Connection ~ 6500 6450
Wire Wire Line
	6800 6000 6800 6450
Connection ~ 6800 6450
Text Label 3250 2300 0    60   ~ 0
INT3V3
$Comp
L LED D06
U 1 1
P 10500 1550
F 0 "D06" H 10500 1650 50  0000 C CNN
F 1 "RED" H 10500 1450 50  0000 C CNN
F 2 "" H 10500 1550 60  0000 C CNN
F 3 "" H 10500 1550 60  0000 C CNN
	1    10500 1550
	0    -1   -1   0   
$EndComp
Wire Wire Line
	2100 1200 2200 1200
Connection ~ 2200 1300
Text HLabel 10600 2900 2    60   BiDi ~ 0
VBUS
Wire Wire Line
	10600 2900 10100 2900
Text Label 10200 2900 0    60   ~ 0
VBus
$EndSCHEMATC
